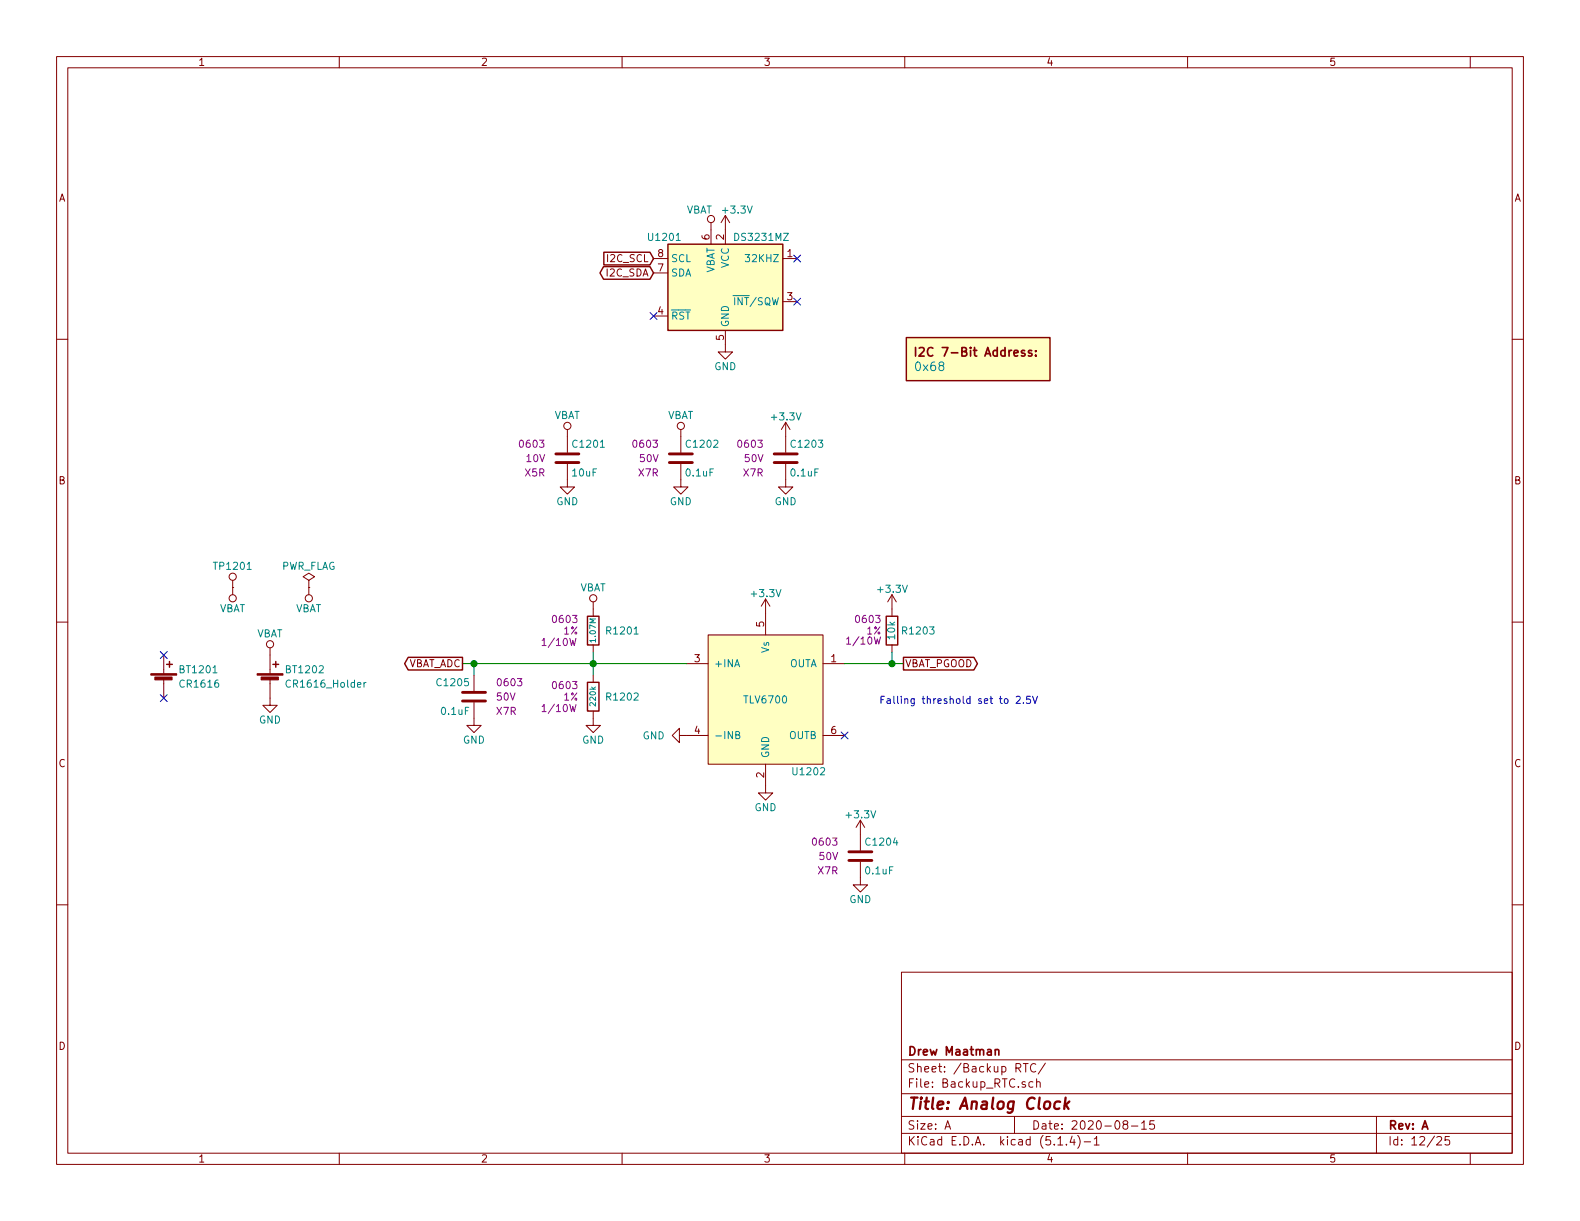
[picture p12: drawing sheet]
<svg xmlns="http://www.w3.org/2000/svg" width="279mm" height="216mm" viewBox="0 0 279 216" stroke-linecap="round" stroke-linejoin="round" font-family="sans-serif">
<g fill="none" stroke="#840000" stroke-width=".18">
<path d="M10 10h259.4v195.9h-259.4zM12 12h255.4v191.9h-255.4zM60 10v2M110 10v2M160 10v2M210 10v2M260 10v2M125.7 39.4v3.8M128.3 38.1v5.1M128.3 38.1l-.8 1.3M128.3 38.1l.7 1.3M10 60h2"/>
<path d="M115.6 45.7h2.5M115.6 55.9h2.5M115.6 48.3h2.5M128.3 58.4v3.8h1.2l-1.2 1.3-1.3-1.3h1.3M138.4 45.7h2.6M138.4 53.3h2.6M267.4 60h2M100.3 75.9v4.1M120.4 75.9v4.1M138.9 74.7v5.3M138.9 74.7l-.7 1.2M138.9 74.7l.8 1.2"/>
<path d="M100.3 82v4.1h1.3l-1.3 1.3-1.2-1.3h1.2M120.4 82v4.1h1.3l-1.3 1.3-1.3-1.3h1.3M138.9 82v4.1h1.3l-1.3 1.3-1.2-1.3h1.2M10 110h2M29 115.8v3.3M41.1 103.9h.1M41.1 102.6v2.6M47.8 114.6v4.5M54.6 102.6l1-.6-1-.7-1 .7 1 .6v1.3M54.6 103.9h.1M54.6 103.9v1.3M83.8 119.4v2.8"/>
<path d="M104.9 106.4v2.6M104.9 114v1.3M104.9 119.4v1.3M121.4 117.3h3.8M125.2 112.3h20.3v22.8h-20.3zM135.4 105.9v6.4M135.4 105.9l-.8 1.3M135.4 105.9l.7 1.3M145.5 117.3h3.9M157.7 105.2v3.8M157.7 114v1.3M157.7 105.2l-.7 1.2"/>
<path d="M157.7 105.2l.8 1.2M267.4 110h2M29 120.1v3.3M47.8 120.1v4.6h1.2l-1.2 1.3-1.3-1.3h1.3M83.8 124.2v4.1h-1.3l1.3 1.2 1.3-1.2h-1.3M104.9 125.7v2.6h1.3l-1.3 1.2-1.3-1.2h1.3M120.1 130v-1.2l-1.2 1.2 1.2 1.3v-1.3h5.1M135.4 135.1v5.1h1.3l-1.3 1.3-1.3-1.3h1.3M145.5 130h3.9M10 160h2M152.1 152.4v4.1h1.3l-1.3 1.2-1.2-1.2h1.2M152.1 145l-.7 1.3"/>
<path d="M152.1 145v5.4M152.1 145l.8 1.3M267.4 160h2M159.4 171.9h108v32h-108zM159.4 197.4h108M159.4 193.4h108M159.4 187.4h108M167.1 199.7l.5-1.5 .5 1.5M167.2 199.2h.8M179.4 197.4v3M180.9 188.1h.9M181.4 188.1v1.5"/>
<path d="M182.7 191.3h-.5l-.3 .2 .1 .6 .2 .2 .5-.1M183.2 188.2a.7 .7 0 0 0-1 .2 .7 .7 0 0 0 .2 1 .55 .55 0 0 0 .8 0M183.3 191.4l.1-.1a.37 .37 0 0 1 .5 .2v.8M183.3 190.8v1.5M184.9 188l-1.3 1.9M198.9 198.8l-.3-.3 .1-.2a.48 .48 0 0 1 .6-.1l.1 .3-.1 .3-.6 .1a.48 .48 0 0 0 0 .6l.2 .2 .5-.2v-.4l-.2-.3M200.1 199.1h1.1M201.9 198.6l.4-.4v1.5M201.9 199.7h.8M204.1 198.2h-.7l-.1 .7 .2-.1h.5l.2 .2-.1 .5-.2 .2-.6-.2M243.4 197.4v6.5M60 203.9v2"/>
<path d="M110 203.9v2M159.4 200.4h108M160 203.9v2M187.1 202.5h.8M188.6 202.3v.2M189.6 200.9l-.4 1.1h.9M189.9 201.5v1M190.6 200.8a1.71 1.71 0 0 1 0 2.2M191.7 201.9h1.2M193.5 201.4l.4-.4v1.5M193.5 202.5h.9M210 203.9v2"/>
<path d="M254.1 201.1l.2-.1h.4l.2 .4-.9 1.1h.9M256.3 201h-.7l-.1 .7 .2-.2 .5 .1 .2 .2-.1 .5-.2 .2-.6-.2M260 203.9v2"/>
<circle cx="125.7" cy="38.7" r=".63"/>
<circle cx="100.3" cy="75.3" r=".63"/>
<circle cx="120.4" cy="75.3" r=".63"/>
<circle cx="41.1" cy="105.8" r=".63"/>
<circle cx="41.1" cy="102" r=".63"/>
<circle cx="47.8" cy="113.9" r=".63"/>
<circle cx="54.6" cy="105.8" r=".63"/>
<circle cx="104.9" cy="105.8" r=".63"/>
</g>
<path d="M187.5 194.8a.68 .68 0 0 0-1 .3l-.1 .6 .2 .3 .1 .1 .6-.1M188.4 194.1l-.2 2M188.5 195.3l.5 .8M189.1 194.8l-.8 .7" fill="none" stroke="#840000" stroke-width=".41"/>
<path d="M161.9 61.4v1.6M162.6 61.6l.5-.2 .2 .2 .1 .3-.9 1.1h.9M182.4 62h-.3l-.2 .2v.2l.5 .1v.4h-.5M183.2 62.8v.2M183.2 62v.2M176 185.7l.2-.1h.4v1M176 185.6v1" fill="none" stroke="#840000" stroke-width=".3"/>
<g fill="none" stroke="#840000" stroke-width=".25">
<path d="M106.7 47.1h8.2l.7 1.2-.7 1.1h-8.2l-.6-1.1zM106.8 44.6h8.1l.7 1.1-.7 1.1h-8.1zM118.1 43.2h20.3v15.2h-20.3zM160.3 59.7h25.4v7.6h-25.4zM29.5 117.5h1M30 117v1M48.3 117.5h1M48.8 117v1M72.2 116.2h9.6v2.3h-9.6l-.6-1.2zM103.9 109h2v5h-2zM156.7 109h2v5h-2zM159.8 116.2h12.4l.6 1.1-.6 1.2h-12.4z"/>
<path d="M103.9 120.7h2v5h-2z"/>
</g>
<g fill="#ffffc2" stroke="#ffffc2" stroke-width=".18">
<path d="M125.2 112.3h20.3v22.8h-20.3z"/>
<path d="M118.1 43.2h20.3v15.2h-20.3z"/>
<path d="M160.3 59.7h25.4v7.6h-25.4z"/>
</g>
<path d="M129.6 52.3h.6M64.7 120.7l-.3 .2M130.1 129.9h.6l.1-.2-.1-.2-.6-.2v1.3h.5l.2-.1v-.3l-.3-.3" fill="none" stroke="#008484" stroke-width=".18"/>
<path d="M98.3 81.8h4.1M98.3 80.3h4.1M118.4 81.8h4M118.4 80.3h4M136.9 81.8h4.1M136.9 80.3h4.1M81.8 124h4.1M81.8 122.4h4.1M150.1 152.1h4.1M150.1 150.6h4.1" fill="none" stroke="#840000" stroke-width=".51"/>
<g fill="#840000" stroke="#840000" stroke-width=".18">
<path d="M26.7 119.1h4.5v.3h-4.5z"/>
<path d="M27.4 119.7h3v.5h-3z"/>
<path d="M45.5 119.1h4.5v.3h-4.5z"/>
<path d="M46.2 119.7h3v.5h-3z"/>
</g>
<path d="M81.8 117.3h39.6M83.8 117.3v2.1M104.9 115.3v4.1M149.4 117.3h10.4M157.7 115.3v2" fill="none" stroke="#008400" stroke-width=".18"/>
<path d="M177.7 123.6l.3-.1 .3 .3-.2 .5-.3 .1-.2-.1zM179.7 123.2l.5-.1 .2 .4v.2l-.7 .7h.7M181 124.3v.1M182.2 123.1h-.6l-.1 .6 .2-.1 .5 .1v.6l-.2 .1-.5-.1M182.6 123.1l.4 1.3 .5-1.3" fill="none" stroke="#0000c2" stroke-width=".18"/>
<g fill="#008400" stroke="#008400" stroke-width=".25">
<circle cx="157.7" cy="117.3" r=".51"/>
<circle cx="83.8" cy="117.3" r=".51"/>
<circle cx="104.9" cy="117.3" r=".51"/>
</g>
<path d="M115 55.3l1.2 1.2M116.2 55.3l-1.2 1.2M140.4 52.7l1.2 1.2M140.4 45.1l1.2 1.2M141.6 52.7l-1.2 1.2M141.6 45.1l-1.2 1.2M28.3 115.2l1.3 1.2M29.6 115.2l-1.3 1.2M28.3 122.8l1.3 1.3M29.6 122.8l-1.3 1.3M148.7 129.4l1.3 1.3M150 129.4l-1.3 1.3" fill="none" stroke="#000084" stroke-width=".18"/>
<text font-size="2.8" fill="#840000" x="160.4" y="196.2">Title: Analog Clock</text>
<text font-size="2.1" fill="#008484" x="162.1" y="65.6">0x68</text>
<g font-size="2.1" fill="#840000">
<text x="163.3" y="63">I2C 7-Bit Address:</text>
<text x="160.4" y="189.6">Sheet: /Backup RTC/</text>
<text x="160.4" y="186.6">Drew Maatman</text>
<text x="160.4" y="192.3">File: Backup_RTC.sch</text>
<text x="160.4" y="202.5">KiCad E.D.A. kicad (5.1.4)-1</text>
<text x="160.4" y="199.7">Size: A</text>
<text x="182.4" y="199.7">Date: 2020-08-15</text>
<text x="245.4" y="199.7">Rev: A</text>
<text x="245.4" y="202.5">Id: 12/25</text>
</g>
<g font-size="1.8" fill="#840000">
<text x="35" y="11.6">1</text>
<text x="85" y="11.6">2</text>
<text x="135" y="11.6">3</text>
<text x="185" y="11.6">4</text>
<text x="235" y="11.6">5</text>
<text x="10.4" y="35.6">A</text>
<text x="267.8" y="35.6">A</text>
<text x="107.5" y="46.4">I2C_SCL</text>
<text x="116.4" y="45.5">8</text>
<text x="125.5" y="42.4" transform="rotate(-90 125.5 42.4)">6</text>
<text x="128" y="42.4" transform="rotate(-90 128 42.4)">2</text>
<text x="139.2" y="45.5">1</text>
<text x="107.3" y="48.9">I2C_SDA</text>
<text x="116.4" y="48">7</text>
<text x="139.2" y="53.1">3</text>
<text x="116.4" y="55.6">4</text>
<text x="128" y="60.2" transform="rotate(-90 128 60.2)">5</text>
<text x="10.4" y="85.6">B</text>
<text x="267.8" y="85.6">B</text>
<text x="135.1" y="110.8" transform="rotate(-90 135.1 110.8)">5</text>
<text x="71.9" y="118">VBAT_ADC</text>
<text x="122.8" y="117.1">3</text>
<text x="147" y="117.1">1</text>
<text x="160" y="118">VBAT_PGOOD</text>
<text x="122.8" y="129.8">4</text>
<text x="147" y="129.8">6</text>
<text x="10.4" y="135.6">C</text>
<text x="135.1" y="137.5" transform="rotate(-90 135.1 137.5)">2</text>
<text x="267.8" y="135.6">C</text>
<text x="10.4" y="185.6">D</text>
<text x="267.8" y="185.6">D</text>
<text x="35" y="205.5">1</text>
<text x="85" y="205.5">2</text>
<text x="135" y="205.5">3</text>
<text x="185" y="205.5">4</text>
<text x="235" y="205.5">5</text>
</g>
<g font-size="1.8" fill="#008484">
<text x="121.3" y="37.8">VBAT</text>
<text x="128" y="37.8">+3.3V</text>
<text x="114.9" y="42.6">U1201</text>
<text x="118.6" y="46.4">SCL</text>
<text x="128.9" y="47.4" transform="rotate(-90 128.9 47.4)">VCC</text>
<text x="130.1" y="42.6">DS3231MZ</text>
<text x="132.3" y="46.4">32KHZ</text>
<text x="118.6" y="48.9">SDA</text>
<text x="126.4" y="48.5" transform="rotate(-90 126.4 48.5)">VBAT</text>
<text x="130.4" y="54">INT/SQW</text>
<text x="118.6" y="56.5">RST</text>
<text x="128.9" y="57.9" transform="rotate(-90 128.9 57.9)">GND</text>
<text x="126.3" y="65.5">GND</text>
<text x="97.9" y="74.1">VBAT</text>
<text x="118" y="74.1">VBAT</text>
<text x="136.6" y="74.3">+3.3V</text>
<text x="101.5" y="79.2">C1201</text>
<text x="121.6" y="79.2">C1202</text>
<text x="140.1" y="79.2">C1203</text>
<text x="98.4" y="89.3">GND</text>
<text x="101.3" y="84.3">10uF</text>
<text x="118.4" y="89.3">GND</text>
<text x="121.4" y="84.3">0.1uF</text>
<text x="137" y="89.3">GND</text>
<text x="140" y="84.3">0.1uF</text>
<text x="38" y="100.8">TP1201</text>
<text x="49.7" y="100.8">PWR_FLAG</text>
<text x="102.5" y="104.6">VBAT</text>
<text x="133" y="105.6">+3.3V</text>
<text x="155.4" y="104.8">+3.3V</text>
<text x="38.7" y="108.3">VBAT</text>
<text x="45.3" y="112.7">VBAT</text>
<text x="52.2" y="108.3">VBAT</text>
<text x="107.5" y="112.2">R1201</text>
<text x="158.3" y="113" transform="rotate(-90 158.3 113)">10k</text>
<text x="159.8" y="112.2">R1203</text>
<text x="32" y="119">BT1201</text>
<text x="50.7" y="119">BT1202</text>
<text x="126.2" y="118">+INA</text>
<text x="136" y="115.4" transform="rotate(-90 136 115.4)">Vs</text>
<text x="139.5" y="118">OUTA</text>
<text x="32" y="121.6">CR1616</text>
<text x="51.1" y="121.6">CR1616_Holder</text>
<text x="77.5" y="121.3">C1205</text>
<text x="107.5" y="123.9">R1202</text>
<text x="131.7" y="124.4">TLV6700</text>
<text x="45.8" y="127.9">GND</text>
<text x="78.2" y="126.4">0.1uF</text>
<text x="81.9" y="131.5">GND</text>
<text x="102.9" y="131.5">GND</text>
<text x="113.6" y="130.7">GND</text>
<text x="126.2" y="130.7">-INB</text>
<text x="139.5" y="130.7">OUTB</text>
<text x="136" y="134.1" transform="rotate(-90 136 134.1)">GND</text>
<text x="140.4" y="137.1">U1202</text>
<text x="133.4" y="143.4">GND</text>
<text x="149.8" y="144.7">+3.3V</text>
<text x="153.3" y="149.5">C1204</text>
<text x="153.2" y="154.6">0.1uF</text>
<text x="150.2" y="159.7">GND</text>
</g>
<g font-size="1.8" fill="#840084">
<text x="92.1" y="79.2">0603</text>
<text x="93.1" y="81.7">10V</text>
<text x="112.1" y="79.2">0603</text>
<text x="113.2" y="81.7">50V</text>
<text x="130.7" y="79.2">0603</text>
<text x="131.7" y="81.7">50V</text>
<text x="92.9" y="84.3">X5R</text>
<text x="113" y="84.3">X7R</text>
<text x="131.5" y="84.3">X7R</text>
<text x="97.9" y="110.2">0603</text>
<text x="99.7" y="112.2">1%</text>
<text x="150.1" y="114">1/10W</text>
<text x="151.5" y="110.2">0603</text>
<text x="153.3" y="112.2">1%</text>
<text x="96.3" y="114.2">1/10W</text>
<text x="87.9" y="123.9">50V</text>
<text x="88.2" y="121.3">0603</text>
<text x="96.3" y="125.9">1/10W</text>
<text x="97.9" y="121.8">0603</text>
<text x="99.7" y="123.9">1%</text>
<text x="87.8" y="126.4">X7R</text>
<text x="143.9" y="149.5">0603</text>
<text x="144.7" y="154.6">X7R</text>
<text x="144.9" y="152.1">50V</text>
</g>
<text font-size="1.8" fill="#0000c2" x="155.4" y="124.5">Falling threshold set to 2.5V</text>
<g font-size="1.4" fill="#008484">
<text x="105.4" y="113.4" transform="rotate(-90 105.4 113.4)">1.07M</text>
<text x="105.4" y="124.7" transform="rotate(-90 105.4 124.7)">220k</text>
</g>
</svg>
